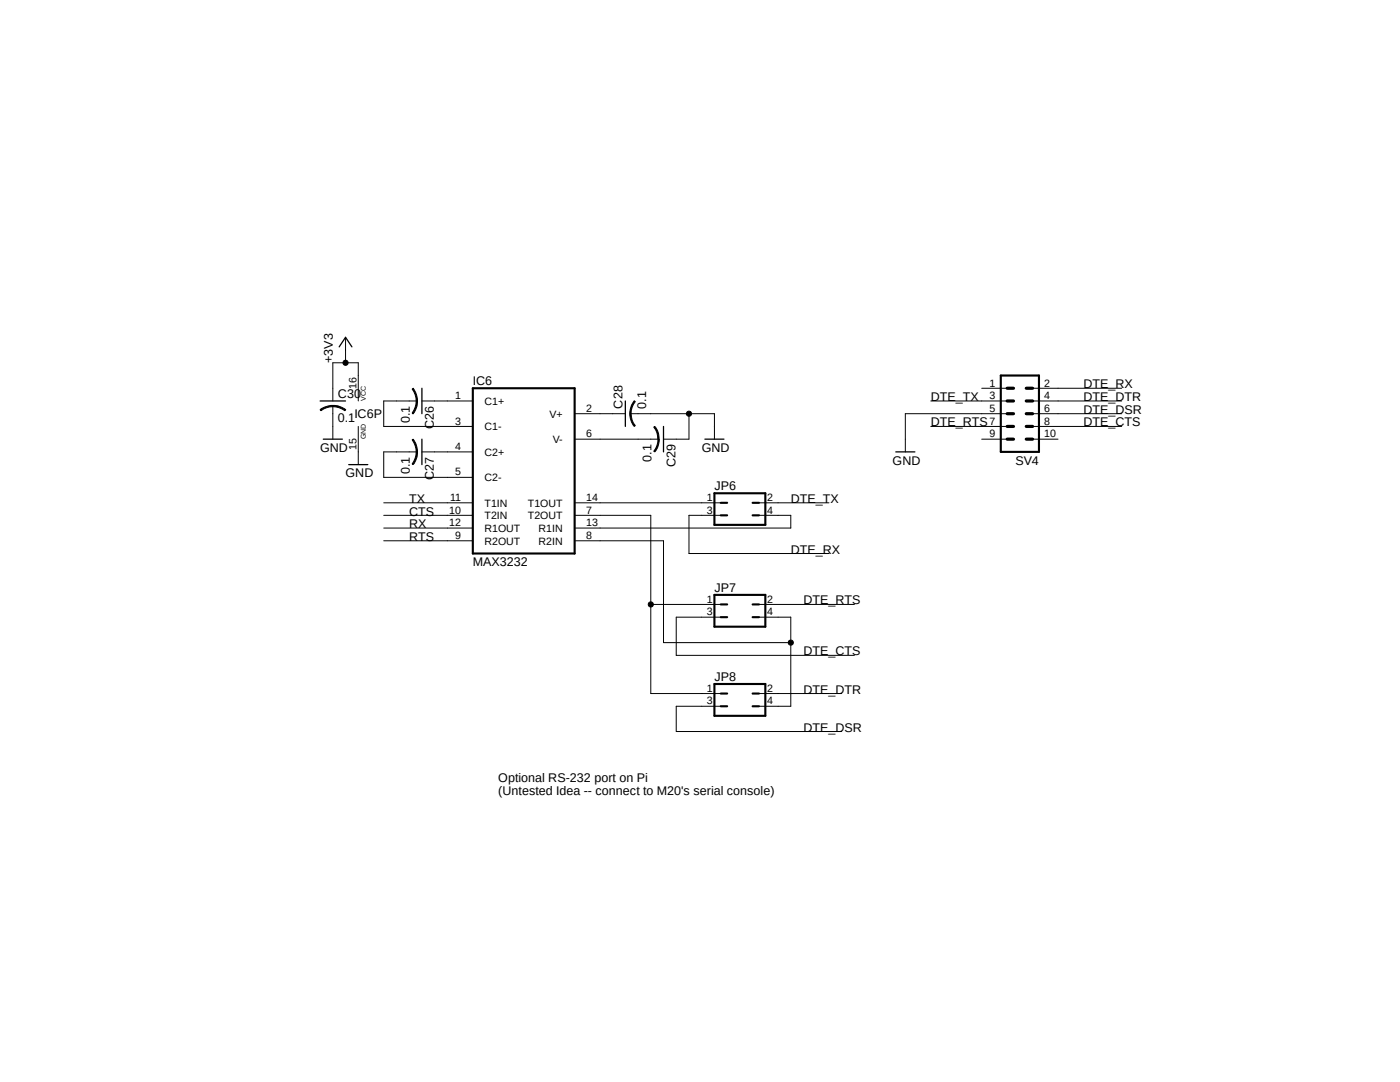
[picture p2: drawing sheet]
<svg xmlns="http://www.w3.org/2000/svg" width="279mm" height="216mm" viewBox="0 0 279 216" stroke-linecap="round" stroke-linejoin="round" font-family="sans-serif">
<path d="M63.3 65l165.5 94.3M228.8 65l-165.5 94.3" fill="none" stroke="#fff" stroke-width=".2"/>
<g fill="none" stroke="#000" stroke-width=".42">
<path d="M94.4 77.5h20.3v32.9h-20.3zM199.7 74.9h7.6v15.3h-7.6zM142.6 98.4h10.1v6.3h-10.1zM142.6 118.7h10.1v6.4h-10.1zM143.8 100.3h1.3M143.8 102.8h1.3M150.2 100.3h1.3M150.2 102.8h1.3M142.6 136.5h10.1v6.3h-10.1zM143.8 120.6h1.3M143.8 123.1h1.3M143.8 138.4h1.3"/>
<path d="M150.2 120.6h1.3M150.2 123.1h1.3M150.2 138.4h1.3M143.8 140.9h1.3M150.2 140.9h1.3"/>
</g>
<g fill="none" stroke="#000" stroke-width=".2">
<path d="M69 67.3v5.1M82.3 77.6l.2-.1a4.3 4.3 0 0 1 .8 2.5h-.2a3.9 3.9 0 0 0-.8-2.4zM126.6 80l.2 .1a3.8 3.8 0 0 0-.9 2.4h-.2a4.2 4.2 0 0 1 .9-2.5zM195.9 77.5h5.1M206.1 77.5h17.8M63.9 81.7a4.3 4.3 0 0 1 2.5-.8v.3a3.9 3.9 0 0 0-2.3 .8zM66.4 80.9a3.8 3.8 0 0 1 2.6 .8l-.2 .3a4.1 4.1 0 0 0-2.4-.8zM66.4 80v-7.6h5.1v7.6M66.4 81v6.6M71.5 85.1v7.6M82.3 87.8l.2-.2a4 4 0 0 1 .8 2.6h-.2a4.1 4.1 0 0 0-.8-2.4zM83.1 80h.2a3.6 3.6 0 0 1-.9 2.6l-.1-.2a4.1 4.1 0 0 0 .8-2.4z"/>
<path d="M83.1 90.2h.2a3.4 3.4 0 0 1-.9 2.5l-.1-.1a4.1 4.1 0 0 0 .8-2.4zM83.2 80h-6.6v5.1h17.8M83.2 90.2h-6.6v5h17.8M84.2 80h10.2M84.2 90.2h10.2M114.7 82.5h10.1M114.7 87.6h16.7M125.7 82.5h.2a3.6 3.6 0 0 0 .9 2.4l-.2 .2a3.9 3.9 0 0 1-.9-2.6zM125.8 82.5h16.8v5.1M130.5 85.2l.2-.1a3.4 3.4 0 0 1 .8 2.5h-.2a3.5 3.5 0 0 0-.8-2.4zM131.3 87.6h.3a4 4 0 0 1-.9 2.6l-.2-.2a3.8 3.8 0 0 0 .8-2.4zM137.5 82.5v5.1h-5.1"/>
<path d="M185.8 80h15.2M185.8 85.1h15.2M195.9 87.6h5.1M201 82.5h-20.3v7.7M206.1 80h17.8M206.1 85.1h17.8M206.1 82.5h17.8M206.1 87.6h5.1M76.6 100.3h17.8M76.6 102.8h17.8M76.6 105.4h17.8M76.6 107.9h17.8"/>
<path d="M114.7 100.3h29.1M114.7 102.8h15.2v35.6h13.9M114.7 107.9h17.7v20.3h25.4M143.8 102.8h-6.3v7.6h27.9M151.5 100.3h13.9M151.5 102.8h6.3v2.6h-43.1M129.9 120.6h13.9M143.8 123.1h-8.8v7.7h35.5M151.5 120.6h19M151.5 123.1h6.3v17.8h-6.3M151.5 138.4h16.5M143.8 140.9h-8.8v5.1h33"/>
<circle cx="69" cy="72.4" r=".51"/>
<circle cx="137.5" cy="82.5" r=".51"/>
<circle cx="129.9" cy="120.6" r=".51"/>
<circle cx="157.8" cy="128.2" r=".51"/>
</g>
<path d="M67.7 69.2l1.3-1.9 1.2 1.9M84.2 77.5v5M63.9 80h5.1M64.5 87.6h3.8M69.6 92.7h3.8M84.2 87.6v5.1M124.8 80v5.1M132.4 85.1v5.1M140.7 87.6h3.8M178.8 90.2h3.8" fill="none" stroke="#000" stroke-width=".25"/>
<g fill="#000">
<path d="M63.9 81.7a4.3 4.3 0 0 1 2.5-.8v.3a3.9 3.9 0 0 0-2.3 .8z" fill-rule="evenodd"/>
<path d="M66.4 80.9a3.8 3.8 0 0 1 2.6 .8l-.2 .3a4.1 4.1 0 0 0-2.4-.8z" fill-rule="evenodd"/>
<path d="M83.1 80h.2a3.6 3.6 0 0 1-.9 2.6l-.1-.2a4.1 4.1 0 0 0 .8-2.4z" fill-rule="evenodd"/>
<path d="M83.1 90.2h.2a3.4 3.4 0 0 1-.9 2.5l-.1-.1a4.1 4.1 0 0 0 .8-2.4z" fill-rule="evenodd"/>
<path d="M82.3 77.6l.2-.1a4.3 4.3 0 0 1 .8 2.5h-.2a3.9 3.9 0 0 0-.8-2.4z" fill-rule="evenodd"/>
<path d="M82.3 87.8l.2-.2a4 4 0 0 1 .8 2.6h-.2a4.1 4.1 0 0 0-.8-2.4z" fill-rule="evenodd"/>
<path d="M125.7 82.5h.2a3.6 3.6 0 0 0 .9 2.4l-.2 .2a3.9 3.9 0 0 1-.9-2.6z" fill-rule="evenodd"/>
<path d="M126.6 80l.2 .1a3.8 3.8 0 0 0-.9 2.4h-.2a4.2 4.2 0 0 1 .9-2.5z" fill-rule="evenodd"/>
<path d="M131.3 87.6h.3a4 4 0 0 1-.9 2.6l-.2-.2a3.8 3.8 0 0 0 .8-2.4z" fill-rule="evenodd"/>
<path d="M130.5 85.2l.2-.1a3.4 3.4 0 0 1 .8 2.5h-.2a3.5 3.5 0 0 0-.8-2.4z" fill-rule="evenodd"/>
<circle cx="69" cy="72.4" r=".51"/>
<circle cx="137.5" cy="82.5" r=".51"/>
<circle cx="129.9" cy="120.6" r=".51"/>
<circle cx="157.8" cy="128.2" r=".51"/>
</g>
<path d="M201 77.5h1.3M204.8 77.5h1.3M201 82.5h1.3M201 80h1.3M201 87.6h1.3M201 85.1h1.3M204.8 82.5h1.3M204.8 80h1.3M204.8 87.6h1.3M204.8 85.1h1.3" fill="none" stroke="#000" stroke-width=".63"/>
<g font-size="2.5">
<text x="66.4" y="72.4" transform="rotate(-90 66.4 72.4)">+3V3</text>
<text x="94.4" y="76.8">IC6</text>
<text x="216.2" y="77.5">DTE_RX</text>
<text x="67.4" y="79.4">C30</text>
<text x="70.7" y="83.3">IC6P</text>
<text x="124.2" y="81.5" transform="rotate(-90 124.2 81.5)">C28</text>
<text x="129" y="81.5" transform="rotate(-90 129 81.5)">0.1</text>
<text x="185.8" y="80">DTE_TX</text>
<text x="216.2" y="80">DTE_DTR</text>
<text x="216.2" y="82.5">DTE_DSR</text>
<text x="67.4" y="84.2">0.1</text>
<text x="81.8" y="84.5" transform="rotate(-90 81.8 84.5)">0.1</text>
<text x="86.6" y="85.6" transform="rotate(-90 86.6 85.6)">C26</text>
<text x="185.8" y="85.1">DTE_RTS</text>
<text x="216.2" y="85.1">DTE_CTS</text>
<text x="63.9" y="90.2">GND</text>
<text x="69" y="95.2">GND</text>
<text x="81.8" y="94.7" transform="rotate(-90 81.8 94.7)">0.1</text>
<text x="86.6" y="95.8" transform="rotate(-90 86.6 95.8)">C27</text>
<text x="130" y="92.1" transform="rotate(-90 130 92.1)">0.1</text>
<text x="134.8" y="93.3" transform="rotate(-90 134.8 93.3)">C29</text>
<text x="140" y="90.2">GND</text>
<text x="178.1" y="92.7">GND</text>
<text x="202.6" y="92.7">SV4</text>
<text x="81.7" y="100.3">TX</text>
<text x="142.6" y="97.8">JP6</text>
<text x="157.8" y="100.3">DTE_TX</text>
<text x="81.7" y="105.4">RX</text>
<text x="81.7" y="107.9">RTS</text>
<text x="81.7" y="102.9">CTS</text>
<text x="94.4" y="113">MAX3232</text>
<text x="157.8" y="110.4">DTE_RX</text>
<text x="142.6" y="118.1">JP7</text>
<text x="160.4" y="120.6">DTE_RTS</text>
<text x="160.4" y="130.8">DTE_CTS</text>
<text x="142.6" y="135.8">JP8</text>
<text x="160.4" y="138.4">DTE_DTR</text>
<text x="160.4" y="146">DTE_DSR</text>
<text x="99.4" y="156">Optional RS-232 port on Pi</text>
<text x="99.4" y="158.7">(Untested Idea -- connect to M20's serial console)</text>
</g>
<g font-size="2.1">
<text x="71.2" y="77.7" transform="rotate(-90 71.2 77.7)">16</text>
<text x="197.5" y="77.1">1</text>
<text x="208.4" y="77.1">2</text>
<text x="90.8" y="79.7">1</text>
<text x="96.7" y="80.8">C1+</text>
<text x="109.7" y="83.3">V+</text>
<text x="117" y="82.2">2</text>
<text x="197.5" y="79.7">3</text>
<text x="197.5" y="82.2">5</text>
<text x="208.4" y="79.7">4</text>
<text x="208.4" y="82.2">6</text>
<text x="71.2" y="89.8" transform="rotate(-90 71.2 89.8)">15</text>
<text x="90.8" y="84.8">3</text>
<text x="90.8" y="89.8">4</text>
<text x="96.7" y="85.9">C1-</text>
<text x="110.3" y="88.4">V-</text>
<text x="117" y="87.2">6</text>
<text x="197.5" y="84.8">7</text>
<text x="197.5" y="87.2">9</text>
<text x="208.4" y="84.8">8</text>
<text x="208.4" y="87.2">10</text>
<text x="90.8" y="94.9">5</text>
<text x="96.7" y="90.9">C2+</text>
<text x="89.8" y="99.9">11</text>
<text x="96.7" y="96">C2-</text>
<text x="96.7" y="101.1">T1IN</text>
<text x="105.3" y="101.1">T1OUT</text>
<text x="117" y="99.9">14</text>
<text x="141.1" y="99.9">1</text>
<text x="153.1" y="99.9">2</text>
<text x="89.7" y="102.5">10</text>
<text x="89.7" y="105">12</text>
<text x="90.8" y="107.6">9</text>
<text x="96.7" y="103.6">T2IN</text>
<text x="96.7" y="106.1">R1OUT</text>
<text x="105.3" y="103.6">T2OUT</text>
<text x="107.5" y="106.1">R1IN</text>
<text x="117" y="102.5">7</text>
<text x="117" y="105">13</text>
<text x="117" y="107.6">8</text>
<text x="141.1" y="102.5">3</text>
<text x="153.1" y="102.5">4</text>
<text x="96.7" y="108.7">R2OUT</text>
<text x="107.5" y="108.7">R2IN</text>
<text x="141.1" y="120.3">1</text>
<text x="141.1" y="122.8">3</text>
<text x="153.1" y="120.3">2</text>
<text x="153.1" y="122.8">4</text>
<text x="141.1" y="138">1</text>
<text x="141.1" y="140.5">3</text>
<text x="153.1" y="138">2</text>
<text x="153.1" y="140.5">4</text>
</g>
<g font-size="1.4">
<text x="73" y="80" transform="rotate(-90 73 80)">VCC</text>
<text x="73" y="87.6" transform="rotate(-90 73 87.6)">GND</text>
</g>
</svg>
